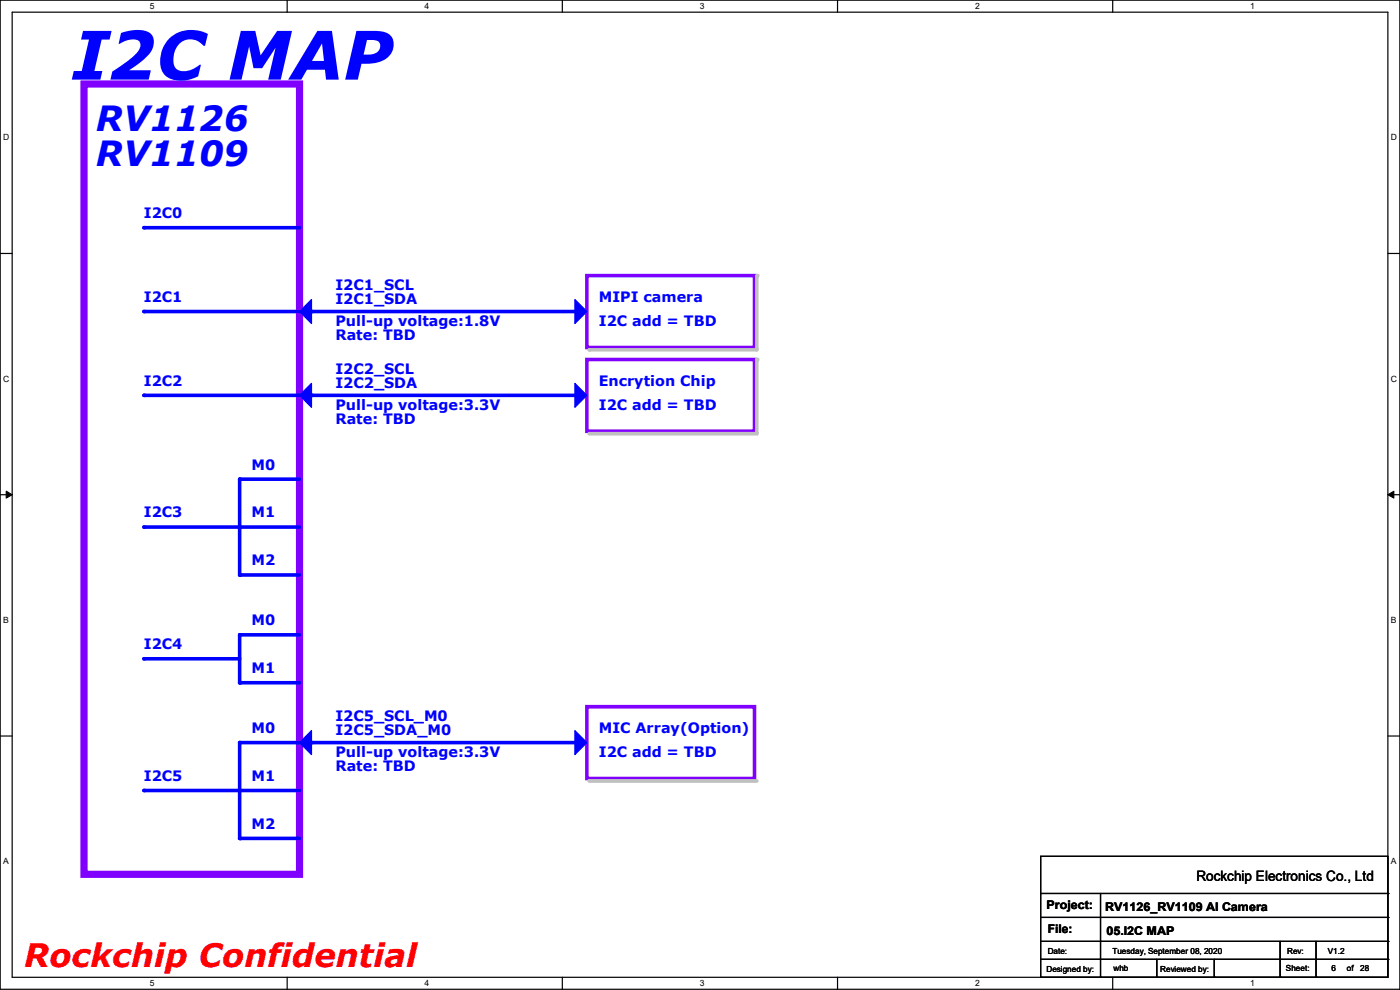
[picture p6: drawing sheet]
<svg xmlns="http://www.w3.org/2000/svg" width="297mm" height="210mm" viewBox="0 0 297 210" stroke-linecap="round" stroke-linejoin="round" font-family="sans-serif">
<path d="M0 0h297v209.8h-297zM2.6 2.6h291.8v204.7h-291.8z" fill="none" stroke="#000" stroke-width=".25"/>
<g fill="#fff">
<path d="M31.7 .3h1v2h-1z"/>
<path d="M31.7 207.6h1v2h-1z"/>
</g>
<path d="M60.9 0v2.6M60.9 207.3v2.5" fill="none" stroke="#000" stroke-width=".25"/>
<g fill="#fff">
<path d="M90.1 .3h1v2h-1z"/>
<path d="M90.1 207.6h1v2h-1z"/>
</g>
<path d="M119.3 0v2.6M119.3 207.3v2.5" fill="none" stroke="#000" stroke-width=".25"/>
<g fill="#fff">
<path d="M148.5 .3h.9v2h-.9z"/>
<path d="M148.5 207.6h.9v2h-.9z"/>
</g>
<path d="M177.7 0v2.6M177.7 207.3v2.5" fill="none" stroke="#000" stroke-width=".25"/>
<g fill="#fff">
<path d="M206.8 .3h1v2h-1z"/>
<path d="M206.8 207.6h1v2h-1z"/>
</g>
<path d="M236.1 0v2.6M236.1 207.3v2.5" fill="none" stroke="#000" stroke-width=".25"/>
<g fill="#fff">
<path d="M265.2 .3h1v2h-1z"/>
<path d="M265.2 207.6h1v2h-1z"/>
<path d="M.7 28.2h1.2v1.9h-1.2z"/>
<path d="M295.1 28.2h1.2v1.9h-1.2z"/>
<path d="M.7 79.3h1.2v2h-1.2z"/>
<path d="M295.1 79.3h1.2v2h-1.2z"/>
</g>
<path d="M0 53.8h2.6M294.4 53.8h2.6" fill="none" stroke="#000" stroke-width=".25"/>
<g fill="#fff">
<path d="M.7 130.5h1.2v2h-1.2z"/>
<path d="M295.1 130.5h1.1v2h-1.1z"/>
</g>
<path d="M0 104.9h2.6M294.4 104.9h2.6" fill="none" stroke="#000" stroke-width=".25"/>
<path d="M1.3 104.2l1.3 .7-1.3 .8zM294.4 104.9l1.3-.7v1.5z" fill="#000" stroke="#000" stroke-width=".21"/>
<g fill="#fff">
<path d="M.7 181.7h1.2v2h-1.2z"/>
<path d="M295.1 181.7h1.1v2h-1.1z"/>
</g>
<path d="M0 156.1h2.6M294.4 156.1h2.6" fill="none" stroke="#000" stroke-width=".25"/>
<path d="M17.8 17.8h45.7v167.7h-45.7z" fill="none" stroke="#8000ff" stroke-width="1.5"/>
<path d="M30.5 48.3h33" fill="none" stroke="#00f" stroke-width=".76"/>
<circle cx="30.5" cy="48.3" r=".38" fill="#00f"/>
<path d="M30.5 66.1h33" fill="none" stroke="#00f" stroke-width=".76"/>
<circle cx="30.5" cy="66.1" r=".38" fill="#00f"/>
<path d="M30.5 83.9h33" fill="none" stroke="#00f" stroke-width=".76"/>
<circle cx="30.5" cy="83.9" r=".38" fill="#00f"/>
<path d="M50.8 111.8h12.7" fill="none" stroke="#00f" stroke-width=".76"/>
<circle cx="50.8" cy="111.8" r=".38" fill="#00f"/>
<path d="M50.8 101.6h12.7" fill="none" stroke="#00f" stroke-width=".76"/>
<circle cx="50.8" cy="101.6" r=".38" fill="#00f"/>
<path d="M30.5 111.8h20.3" fill="none" stroke="#00f" stroke-width=".76"/>
<circle cx="30.5" cy="111.8" r=".38" fill="#00f"/>
<path d="M50.8 101.6v20.4" fill="none" stroke="#00f" stroke-width=".76"/>
<circle cx="50.8" cy="122" r=".38" fill="#00f"/>
<path d="M50.8 122h12.7" fill="none" stroke="#00f" stroke-width=".76"/>
<circle cx="50.8" cy="122" r=".38" fill="#00f"/>
<path d="M50.8 144.8h12.7" fill="none" stroke="#00f" stroke-width=".76"/>
<circle cx="50.8" cy="144.8" r=".38" fill="#00f"/>
<path d="M50.8 134.7h12.7" fill="none" stroke="#00f" stroke-width=".76"/>
<circle cx="50.8" cy="134.7" r=".38" fill="#00f"/>
<path d="M50.8 134.7v10.1" fill="none" stroke="#00f" stroke-width=".76"/>
<circle cx="50.8" cy="144.8" r=".38" fill="#00f"/>
<path d="M30.5 139.7h20.3" fill="none" stroke="#00f" stroke-width=".76"/>
<circle cx="30.5" cy="139.7" r=".38" fill="#00f"/>
<path d="M50.8 167.7h12.7" fill="none" stroke="#00f" stroke-width=".76"/>
<circle cx="50.8" cy="167.7" r=".38" fill="#00f"/>
<path d="M50.8 157.5h12.7" fill="none" stroke="#00f" stroke-width=".76"/>
<circle cx="50.8" cy="157.5" r=".38" fill="#00f"/>
<path d="M30.5 167.7h20.3" fill="none" stroke="#00f" stroke-width=".76"/>
<circle cx="30.5" cy="167.7" r=".38" fill="#00f"/>
<path d="M124.5 58.5h35.6v15.2h-35.6z" fill="none" stroke="#8000ff" stroke-width=".76"/>
<path d="M160.6 58.5v15.7" fill="none" stroke="#c0c0c0" stroke-width=".76"/>
<circle cx="160.6" cy="58.5" r=".38" fill="#c0c0c0"/>
<path d="M125 74.2h35.6" fill="none" stroke="#c0c0c0" stroke-width=".76"/>
<circle cx="125" cy="74.2" r=".38" fill="#c0c0c0"/>
<g fill="#00f" stroke="#00f" stroke-width=".25">
<path d="M63.5 66.1l2.6-2.6v5.1z" fill-rule="evenodd"/>
<path d="M122 63.5l2.5 2.6-2.5 2.5z" fill-rule="evenodd"/>
</g>
<path d="M66.1 66.1h55.9" fill="none" stroke="#00f" stroke-width=".76"/>
<circle cx="66.1" cy="66.1" r=".38" fill="#00f"/>
<path d="M50.8 177.8h12.7" fill="none" stroke="#00f" stroke-width=".76"/>
<circle cx="50.8" cy="177.8" r=".38" fill="#00f"/>
<path d="M50.8 157.5v20.3" fill="none" stroke="#00f" stroke-width=".76"/>
<circle cx="50.8" cy="177.8" r=".38" fill="#00f"/>
<path d="M124.5 149.9h35.6v15.2h-35.6z" fill="none" stroke="#8000ff" stroke-width=".76"/>
<path d="M125 165.7h35.6" fill="none" stroke="#c0c0c0" stroke-width=".76"/>
<circle cx="125" cy="165.7" r=".38" fill="#c0c0c0"/>
<g fill="#00f" stroke="#00f" stroke-width=".25">
<path d="M122 155l2.5 2.5-2.5 2.6z" fill-rule="evenodd"/>
<path d="M63.5 157.5l2.6-2.5v5.1z" fill-rule="evenodd"/>
</g>
<path d="M66.1 157.5h55.9" fill="none" stroke="#00f" stroke-width=".76"/>
<circle cx="66.1" cy="157.5" r=".38" fill="#00f"/>
<path d="M124.5 76.2h35.6v15.3h-35.6z" fill="none" stroke="#8000ff" stroke-width=".76"/>
<path d="M160.6 76.2v15.8" fill="none" stroke="#c0c0c0" stroke-width=".76"/>
<circle cx="160.6" cy="76.2" r=".38" fill="#c0c0c0"/>
<path d="M125 92h35.6" fill="none" stroke="#c0c0c0" stroke-width=".76"/>
<circle cx="125" cy="92" r=".38" fill="#c0c0c0"/>
<g fill="#00f" stroke="#00f" stroke-width=".25">
<path d="M122 81.3l2.5 2.6-2.5 2.5z" fill-rule="evenodd"/>
<path d="M63.5 83.9l2.6-2.6v5.1z" fill-rule="evenodd"/>
</g>
<path d="M66.1 83.9h55.9" fill="none" stroke="#00f" stroke-width=".76"/>
<circle cx="66.1" cy="83.9" r=".38" fill="#00f"/>
<g fill="none" stroke="#000" stroke-width=".25">
<path d="M220.8 181.7h73.6v25.6h-73.6zM220.8 189.5h73.6M220.8 194.6h73.6M220.8 199.7h73.6M233.5 189.5v17.8M271.6 199.7v7.6M279.2 199.7v7.6M294.4 189.5h.1M294.4 194.6h.1M294.4 199.7h.1M220.8 203.5h73.6M233.5 207.3h.1"/>
<path d="M245.4 207.3h.1M245.4 203.5v3.8M257.6 207.3h.1M257.6 203.5v3.8M271.6 207.3h.1M279.2 207.3h.1M294.4 203.5h.1"/>
</g>
<text font-size="14.2" fill="#00f" x="15.3" y="16.9">I2C MAP</text>
<g font-size="7.4" fill="#00f">
<text x="20.4" y="27.8">RV1126</text>
<text x="20.4" y="35.1">RV1109</text>
</g>
<text font-size="6.9" fill="#f00" x="5.1" y="205.1">Rockchip Confidential</text>
<g font-size="3" fill="#00f">
<text x="30.5" y="46.3">I2C0</text>
<text x="30.5" y="64">I2C1</text>
<text x="71.2" y="61.5">I2C1_SCL</text>
<text x="71.2" y="64.6">I2C1_SDA</text>
<text x="127" y="64">MIPI camera</text>
<text x="71.2" y="69.1">Pull-up voltage:1.8V</text>
<text x="127" y="69.1">I2C add = TBD</text>
<text x="71.2" y="72.2">Rate: TBD</text>
<text x="30.5" y="81.8">I2C2</text>
<text x="71.2" y="79.3">I2C2_SCL</text>
<text x="71.2" y="82.3">I2C2_SDA</text>
<text x="127" y="81.8">Encrytion Chip</text>
<text x="71.2" y="86.9">Pull-up voltage:3.3V</text>
<text x="71.2" y="90">Rate: TBD</text>
<text x="127" y="86.9">I2C add = TBD</text>
<text x="53.4" y="99.6">M0</text>
<text x="30.5" y="109.8">I2C3</text>
<text x="53.4" y="109.8">M1</text>
<text x="53.4" y="119.9">M2</text>
<text x="30.5" y="137.7">I2C4</text>
<text x="53.4" y="132.6">M0</text>
<text x="53.4" y="142.8">M1</text>
<text x="53.4" y="155.5">M0</text>
<text x="71.2" y="153">I2C5_SCL_M0</text>
<text x="71.2" y="156">I2C5_SDA_M0</text>
<text x="127" y="155.5">MIC Array(Option)</text>
<text x="71.2" y="160.6">Pull-up voltage:3.3V</text>
<text x="127" y="160.6">I2C add = TBD</text>
<text x="30.5" y="165.7">I2C5</text>
<text x="53.4" y="165.7">M1</text>
<text x="71.2" y="163.6">Rate: TBD</text>
<text x="53.4" y="175.8">M2</text>
</g>
<text font-size="3" x="253.8" y="186.9">Rockchip Electronics Co., Ltd</text>
<g font-size="2.5">
<text x="222" y="192.9">Project:</text>
<text x="222.3" y="198">File:</text>
<text x="234.5" y="193.2">RV1126_RV1109 AI Camera</text>
<text x="234.7" y="198.2">05.I2C MAP</text>
</g>
<g font-size="1.8">
<text x="31.8" y="1.9">5</text>
<text x="90.1" y="1.9">4</text>
<text x="148.5" y="1.9">3</text>
<text x="206.8" y="1.9">2</text>
<text x="265.2" y="1.9">1</text>
<text x=".7" y="29.8">D</text>
<text x="295.1" y="29.8">D</text>
<text x=".7" y="80.9">C</text>
<text x="295.1" y="80.9">C</text>
<text x=".7" y="132.1">B</text>
<text x="295.1" y="132.1">B</text>
<text x=".7" y="183.3">A</text>
<text x="295.1" y="183.3">A</text>
<text x="222.3" y="202.3">Date:</text>
<text x="236" y="202.3">Tuesday, September 08, 2020</text>
<text x="273.1" y="202.3">Rev:</text>
<text x="281.7" y="202.3">V1.2</text>
<text x="31.8" y="209.2">5</text>
<text x="90.1" y="209.2">4</text>
<text x="148.5" y="209.2">3</text>
<text x="206.8" y="209.2">2</text>
<text x="222" y="206.1">Designed by:</text>
<text x="236.2" y="205.9">whb</text>
<text x="246.1" y="206.1">Reviewed by:</text>
<text x="265.2" y="209.2">1</text>
<text x="272.8" y="205.9">Sheet:</text>
<text x="282.5" y="205.9">6</text>
<text x="285.7" y="205.9">of</text>
<text x="288.6" y="205.9">28</text>
</g>
</svg>
